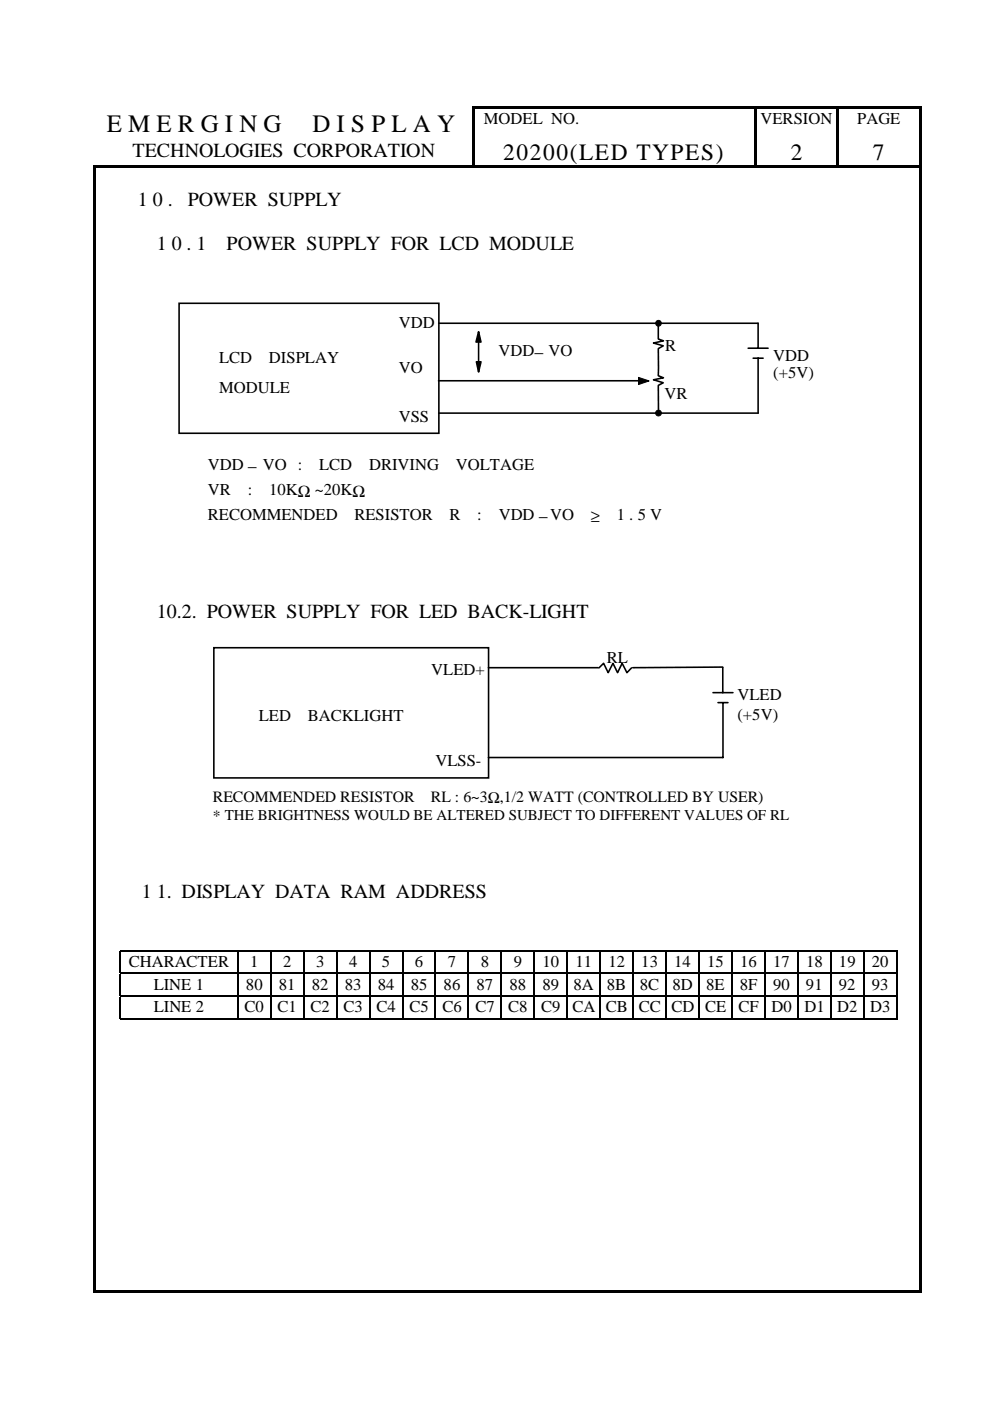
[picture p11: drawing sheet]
<svg xmlns="http://www.w3.org/2000/svg" width="210mm" height="297mm" viewBox="0 0 210 297" stroke-linecap="round" stroke-linejoin="round" font-family="sans-serif">
<g fill="#000">
<path d="M19.8 35.1h.5v.5h-.5zM19.8 35.6h.5v4.2h-.5zM20.3 35.1h174.5v.5h-174.5zM100.1 22.5h.5v.6h-.5zM100.1 23.1h.5v6.2h-.5zM100.1 29.3h.5v5.8h-.5zM100.6 22.5h59.3v.5h-59.3zM159.9 22.5h.5v.6h-.5zM159.9 23.1h.5v6.2h-.5zM159.9 29.3h.5v5.8h-.5zM160.4 22.5h16.9v.5h-16.9zM177.3 22.5h.5v.6h-.5z"/>
<path d="M177.3 23.1h.5v6.2h-.5zM177.3 29.3h.5v5.8h-.5zM177.8 22.5h17v.5h-17zM194.8 22.5h.5v.6h-.5zM194.8 23.1h.5v6.2h-.5zM194.8 29.3h.5v5.8h-.5zM194.8 35.1h.5v.5h-.5zM194.8 35.6h.5v4.2h-.5zM19.8 39.8h.5v9.1h-.5zM19.8 48.9h.5v10h-.5zM194.8 39.8h.5v9.1h-.5zM194.8 48.9h.5v10h-.5z"/>
<path d="M19.8 58.9h.5v63.1h-.5zM194.8 58.9h.5v63.1h-.5zM19.8 122h.5v64.4h-.5zM194.8 122h.5v64.4h-.5zM19.8 186.4h.5v15h-.5zM19.8 201.4h.5v.3h-.5zM19.8 201.7h.5v4.5h-.5zM19.8 206.2h.5v.3h-.5zM19.8 206.5h.5v4.6h-.5zM19.8 211.1h.5v.2h-.5zM19.8 211.3h.5v4.6h-.5zM19.8 215.9h.5v.3h-.5z"/>
<path d="M194.8 186.4h.5v15h-.5zM194.8 201.4h.5v.3h-.5zM194.8 201.7h.5v4.5h-.5zM194.8 206.2h.5v.3h-.5zM194.8 206.5h.5v4.6h-.5zM194.8 211.1h.5v.2h-.5zM194.8 211.3h.5v4.6h-.5zM194.8 215.9h.5v.3h-.5zM19.8 216.2h.5v57.9h-.5zM20.3 273.6h174.5v.5h-174.5zM194.8 216.2h.5v57.9h-.5z"/>
</g>
<g fill="none" stroke="#000" stroke-width=".34">
<path d="M38 64.3h55v27.6h-55zM93 68.5h67.7v5.3M101.5 70.4v8.3M139.6 68.5v3.4l1.1 .4-2.1 .4 2 .6-1 .6v5.8l1.1 .4-2.1 .4 2 .7-1 .5v5.8M158.6 73.8h4.3M159.7 75.9h2.1M160.7 75.9v11.7h-67.7M93 80.7h44.4M45.3 137.3h58.3v27.6h-58.3zM103.5 141.6h23.3M127 141.6l1-1 .9 2 1.1-2 .9 2 1-2 1 2 1-1M151.2 146.9h4.2"/>
<path d="M152.2 149h2.1M153.2 141.4l-19 .2M153.2 141.6v5.3M153.3 149v11.6h-49.8"/>
</g>
<g fill="#000" stroke="#000" stroke-width=".34">
<path d="M101.5 70.4l.5 2.1h-1.1z" fill-rule="evenodd"/>
<path d="M101 76.7h1l-.5 2.2z" fill-rule="evenodd"/>
</g>
<path d="M135.4 80l2.2 .8-2.2 .7z" fill-rule="evenodd" fill="#000" stroke="#000" stroke-width=".21"/>
<g fill="#000" stroke="#000" stroke-width=".21">
<circle cx="139.6" cy="68.5" r=".6"/>
<circle cx="139.6" cy="87.6" r=".61"/>
</g>
<g fill="none" stroke="#000" stroke-width=".25">
<path d="M25.4 201.5h164.8M25.4 206.4h164.8M25.4 211.2h164.8M25.4 216h164.8M25.5 201.7v4.5M25.5 206.5v4.6M25.5 211.3v4.6M50.4 201.7v4.5M50.4 206.5v4.6M50.4 211.3v4.6M57.4 201.7v4.5M57.4 206.5v4.6"/>
<path d="M57.4 211.3v4.6M64.4 201.7v4.5M64.4 206.5v4.6M64.4 211.3v4.6M71.4 201.7v4.5M71.4 206.5v4.6M71.4 211.3v4.6M78.4 201.7v4.5M78.4 206.5v4.6M78.4 211.3v4.6M85.3 201.7v4.5M85.3 206.5v4.6"/>
<path d="M85.3 211.3v4.6M92.3 201.7v4.5M92.3 206.5v4.6M92.3 211.3v4.6M99.3 201.7v4.5M99.3 206.5v4.6M99.3 211.3v4.6M106.3 201.7v4.5M106.3 206.5v4.6M106.3 211.3v4.6M113.3 201.7v4.5M113.3 206.5v4.6"/>
<path d="M113.3 211.3v4.6M120.3 201.7v4.5M120.3 206.5v4.6M120.3 211.3v4.6M127.3 201.7v4.5M127.3 206.5v4.6M127.3 211.3v4.6M134.2 201.7v4.5M134.2 206.5v4.6M134.2 211.3v4.6M141.2 201.7v4.5M141.2 206.5v4.6"/>
<path d="M141.2 211.3v4.6M148.2 201.7v4.5M148.2 206.5v4.6M148.2 211.3v4.6M155.2 201.7v4.5M155.2 206.5v4.6M155.2 211.3v4.6M162.2 201.7v4.5M162.2 206.5v4.6M162.2 211.3v4.6M169.2 201.7v4.5M169.2 206.5v4.6"/>
<path d="M169.2 211.3v4.6M176.1 201.7v4.5M176.1 206.5v4.6M176.1 211.3v4.6M183.1 201.7v4.5M183.1 206.5v4.6M183.1 211.3v4.6M190.1 201.7v4.5M190.1 206.5v4.6M190.1 211.3v4.6"/>
</g>
<g font-size="5.3">
<text x="22.6" y="28">E M E R G I N G</text>
<text x="66.3" y="28">D I S P L A Y</text>
</g>
<g font-size="5">
<text x="106.7" y="33.9">20200(LED TYPES)</text>
<text x="167.6" y="33.9">2</text>
<text x="185.1" y="33.9">7</text>
</g>
<g font-size="4.2">
<text x="28.1" y="33.3">TECHNOLOGIES CORPORATION</text>
<text x="29.2" y="43.8">1 0 .</text>
<text x="39.8" y="43.8">POWER SUPPLY</text>
<text x="33.2" y="52.9">1 0 . 1</text>
<text x="48" y="52.9">POWER SUPPLY FOR LCD MODULE</text>
<text x="33.2" y="131">10.2. POWER SUPPLY FOR LED BACK-LIGHT</text>
<text x="30.1" y="190.4">1 1. DISPLAY DATA RAM ADDRESS</text>
</g>
<g font-size="3.5">
<text x="102.6" y="26.4">MODEL NO.</text>
<text x="161.2" y="26.4">VERSION</text>
<text x="181.7" y="26.4">PAGE</text>
<text x="84.5" y="69.5">VDD</text>
<text x="46.4" y="76.9">LCD</text>
<text x="57" y="76.9">DISPLAY</text>
<text x="105.7" y="75.6">VDD− VO</text>
<text x="141.1" y="74.4">R</text>
<text x="163.9" y="76.6">VDD</text>
<text x="46.4" y="83.2">MODULE</text>
<text x="84.5" y="79">VO</text>
<text x="163.9" y="80.1">(+5V)</text>
<text x="84.5" y="89.6">VSS</text>
<text x="140.9" y="84.5">VR</text>
<text x="44.1" y="99.6">VDD − VO :</text>
<text x="67.7" y="99.6">LCD</text>
<text x="78.2" y="99.6">DRIVING</text>
<text x="96.7" y="99.6">VOLTAGE</text>
<text x="44.1" y="104.9">VR</text>
<text x="52.5" y="104.9">:</text>
<text x="57.1" y="104.9">10KΩ ~20KΩ</text>
<text x="44.1" y="110.2">RECOMMENDED</text>
<text x="75.2" y="110.2">RESISTOR</text>
<text x="95.3" y="110.2">R</text>
<text x="101.2" y="110.2">:</text>
<text x="105.7" y="110.2">VDD −VO</text>
<text x="125.3" y="110.7">≥</text>
<text x="130.8" y="110.3">1 . 5 V</text>
<text x="91.4" y="143.1">VLED+</text>
<text x="128.7" y="140.6">RL</text>
<text x="156.3" y="148.5">VLED</text>
<text x="54.9" y="152.8">LED</text>
<text x="65.3" y="152.8">BACKLIGHT</text>
<text x="156.3" y="152.7">(+5V)</text>
<text x="92.3" y="162.3">VLSS-</text>
<text x="27.3" y="205">CHARACTER</text>
<text x="32.6" y="209.8">LINE 1</text>
<text x="52.2" y="209.8">80</text>
<text x="53" y="205">1</text>
<text x="59.1" y="209.8">81</text>
<text x="60" y="205">2</text>
<text x="66.1" y="209.8">82</text>
<text x="67" y="205">3</text>
<text x="73.1" y="209.8">83</text>
<text x="74" y="205">4</text>
<text x="80.1" y="209.8">84</text>
<text x="81" y="205">5</text>
<text x="87.1" y="209.8">85</text>
<text x="88" y="205">6</text>
<text x="94.1" y="209.8">86</text>
<text x="95" y="205">7</text>
<text x="101" y="209.8">87</text>
<text x="101.9" y="205">8</text>
<text x="108" y="209.8">88</text>
<text x="108.9" y="205">9</text>
<text x="115" y="209.8">89</text>
<text x="115" y="205">10</text>
<text x="121.6" y="209.8">8A</text>
<text x="122" y="205">11</text>
<text x="128.7" y="209.8">8B</text>
<text x="129" y="205">12</text>
<text x="135.7" y="209.8">8C</text>
<text x="136" y="205">13</text>
<text x="142.6" y="209.8">8D</text>
<text x="143" y="205">14</text>
<text x="149.7" y="209.8">8E</text>
<text x="149.9" y="205">15</text>
<text x="156.8" y="209.8">8F</text>
<text x="156.9" y="205">16</text>
<text x="163.9" y="209.8">90</text>
<text x="163.9" y="205">17</text>
<text x="170.9" y="209.8">91</text>
<text x="170.9" y="205">18</text>
<text x="177.9" y="209.8">92</text>
<text x="177.9" y="205">19</text>
<text x="184.9" y="209.8">93</text>
<text x="184.9" y="205">20</text>
<text x="32.6" y="214.6">LINE 2</text>
<text x="51.9" y="214.6">C0</text>
<text x="58.9" y="214.6">C1</text>
<text x="65.8" y="214.6">C2</text>
<text x="72.8" y="214.6">C3</text>
<text x="79.8" y="214.6">C4</text>
<text x="86.8" y="214.6">C5</text>
<text x="93.8" y="214.6">C6</text>
<text x="100.8" y="214.6">C7</text>
<text x="107.8" y="214.6">C8</text>
<text x="114.8" y="214.6">C9</text>
<text x="121.4" y="214.6">CA CB CC CD CE</text>
<text x="156.6" y="214.6">CF</text>
<text x="163.6" y="214.6">D0</text>
<text x="170.6" y="214.6">D1</text>
<text x="177.5" y="214.6">D2</text>
<text x="184.5" y="214.6">D3</text>
</g>
<g font-size="3.3">
<text x="45.1" y="170">RECOMMENDED RESISTOR</text>
<text x="45.1" y="174">* THE BRIGHTNESS WOULD BE ALTERED SUBJECT TO DIFFERENT VALUES OF RL</text>
<text x="91.3" y="170">RL : 6~3Ω,1/2 WATT (CONTROLLED BY USER)</text>
</g>
</svg>
